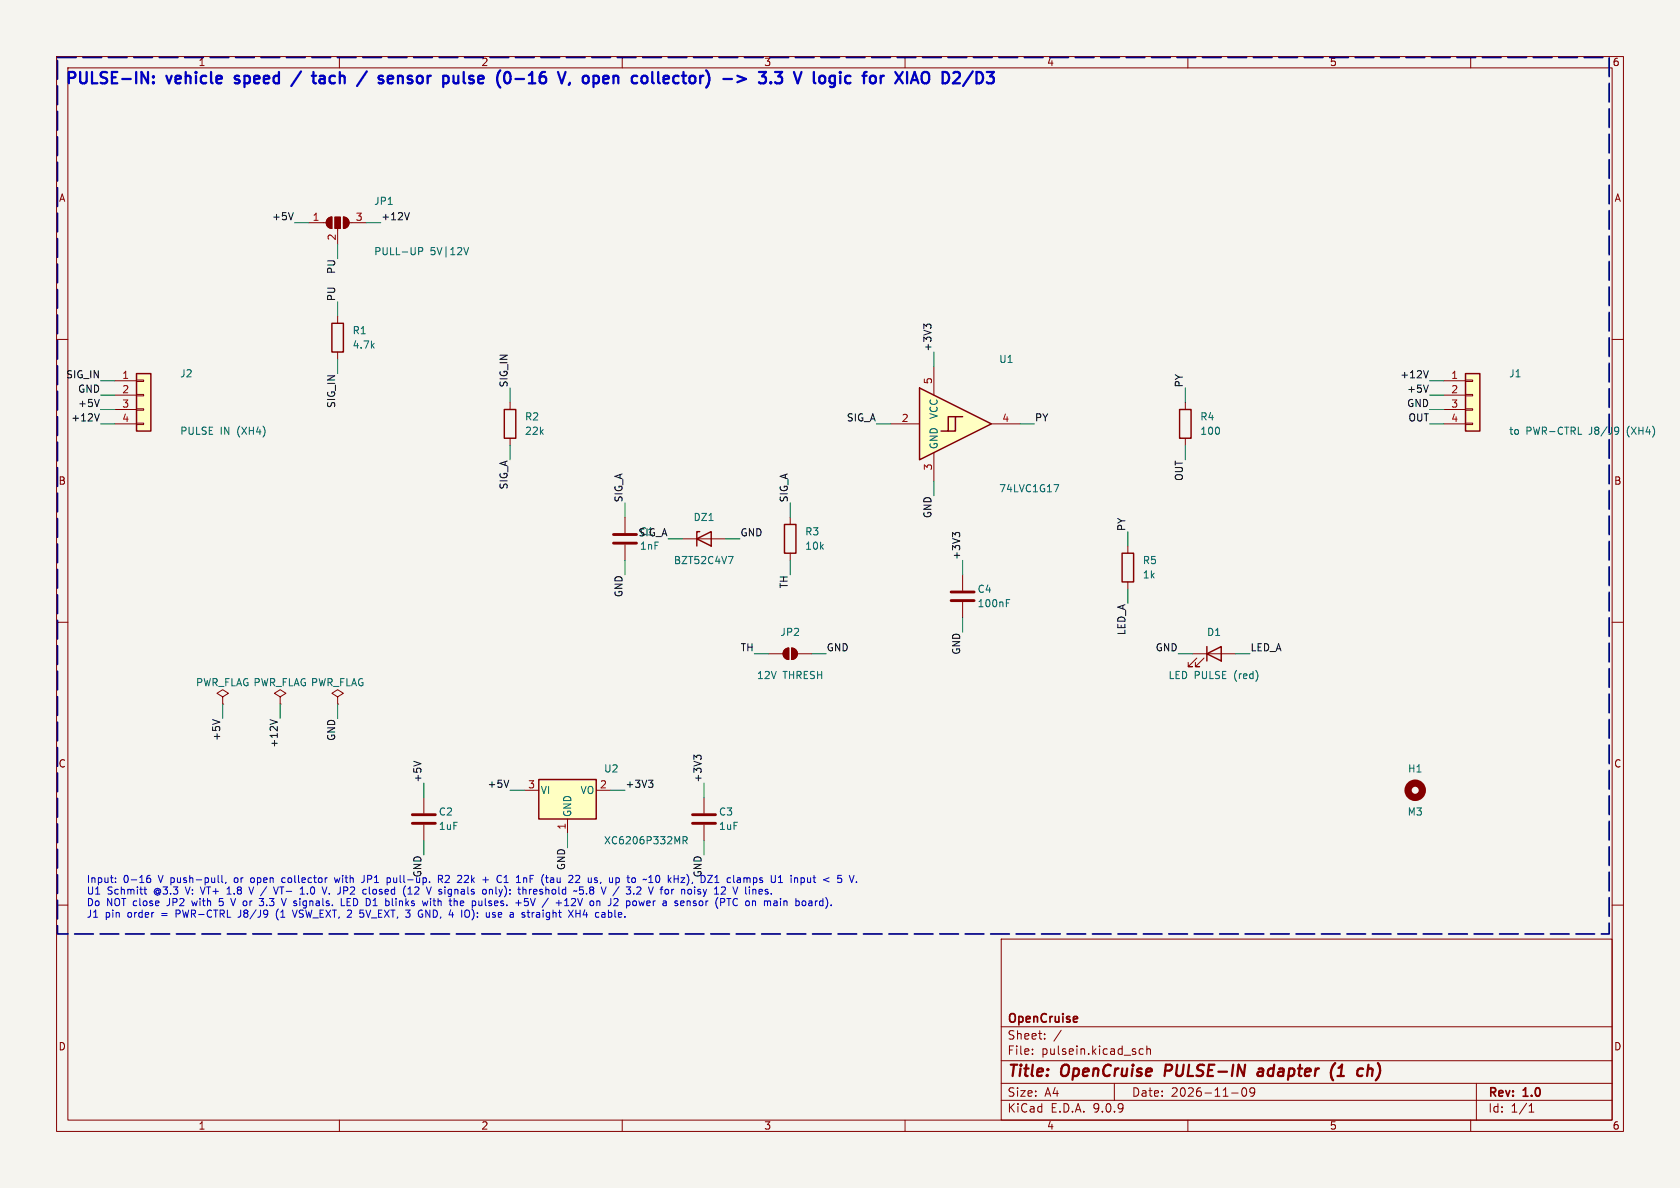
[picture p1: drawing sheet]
(kicad_sch (version 20250114) (generator "eeschema") (generator_version "9.0") (paper "A4")
 (title_block (title "OpenCruise PULSE-IN adapter (1 ch)") (date "2026-11-09") (rev "1.0") (company "OpenCruise"))
 (lib_symbols
(symbol "Connector_Generic:Conn_01x04"
 (pin_names
  (offset 1.016) (hide yes))
 (exclude_from_sim no)
 (in_bom yes)
 (on_board yes)
 (property "Reference" "J" (at 0 5.08 0) (effects (font (size 1.27 1.27))))
 (property "Value" "Conn_01x04" (at 0 -7.62 0) (effects (font (size 1.27 1.27))))
 (property "Footprint" "" (at 0 0 0) (effects (font (size 1.27 1.27)) (hide yes)))
 (property "Datasheet" "~" (at 0 0 0) (effects (font (size 1.27 1.27)) (hide yes)))
 (property "Description" "Generic connector, single row, 01x04, script generated (kicad-library-utils/schlib/autogen/connector/)" (at 0 0 0) (effects (font (size 1.27 1.27)) (hide yes)))
 (symbol "Conn_01x04_1_1"
  (rectangle (start -1.27 3.81) (end 1.27 -6.35) (stroke (width 0.254) (type default)) (fill (type background)))
  (rectangle (start -1.27 2.667) (end 0 2.413) (stroke (width 0.1524) (type default)) (fill (type none)))
  (rectangle (start -1.27 0.127) (end 0 -0.127) (stroke (width 0.1524) (type default)) (fill (type none)))
  (rectangle (start -1.27 -2.413) (end 0 -2.667) (stroke (width 0.1524) (type default)) (fill (type none)))
  (rectangle (start -1.27 -4.953) (end 0 -5.207) (stroke (width 0.1524) (type default)) (fill (type none)))
  (pin passive line (at -5.08 2.54 0) (length 3.81) (name "Pin_1" (effects (font (size 1.27 1.27)))) (number "1" (effects (font (size 1.27 1.27)))))
  (pin passive line (at -5.08 0 0) (length 3.81) (name "Pin_2" (effects (font (size 1.27 1.27)))) (number "2" (effects (font (size 1.27 1.27)))))
  (pin passive line (at -5.08 -2.54 0) (length 3.81) (name "Pin_3" (effects (font (size 1.27 1.27)))) (number "3" (effects (font (size 1.27 1.27)))))
  (pin passive line (at -5.08 -5.08 0) (length 3.81) (name "Pin_4" (effects (font (size 1.27 1.27)))) (number "4" (effects (font (size 1.27 1.27))))))
 (embedded_fonts no))
(symbol "Jumper:SolderJumper_3_Open"
 (pin_names
  (offset 0) (hide yes))
 (exclude_from_sim no)
 (in_bom no)
 (on_board yes)
 (property "Reference" "JP" (at -2.54 -2.54 0) (effects (font (size 1.27 1.27))))
 (property "Value" "SolderJumper_3_Open" (at 0 2.794 0) (effects (font (size 1.27 1.27))))
 (property "Footprint" "" (at 0 0 0) (effects (font (size 1.27 1.27)) (hide yes)))
 (property "Datasheet" "~" (at 0 0 0) (effects (font (size 1.27 1.27)) (hide yes)))
 (property "Description" "Solder Jumper, 3-pole, open" (at 0 0 0) (effects (font (size 1.27 1.27)) (hide yes)))
 (symbol "SolderJumper_3_Open_0_1"
  (polyline (pts (xy -2.54 0) (xy -2.032 0)) (stroke (width 0) (type default)) (fill (type none)))
  (polyline (pts (xy -1.016 1.016) (xy -1.016 -1.016)) (stroke (width 0) (type default)) (fill (type none)))
  (arc (start -1.016 -1.016) (mid -2.0276 0) (end -1.016 1.016) (stroke (width 0) (type default)) (fill (type none)))
  (arc (start -1.016 -1.016) (mid -2.0276 0) (end -1.016 1.016) (stroke (width 0) (type default)) (fill (type outline)))
  (rectangle (start -0.508 1.016) (end 0.508 -1.016) (stroke (width 0) (type default)) (fill (type outline)))
  (polyline (pts (xy 0 -1.27) (xy 0 -1.016)) (stroke (width 0) (type default)) (fill (type none)))
  (arc (start 1.016 1.016) (mid 2.0276 0) (end 1.016 -1.016) (stroke (width 0) (type default)) (fill (type none)))
  (arc (start 1.016 1.016) (mid 2.0276 0) (end 1.016 -1.016) (stroke (width 0) (type default)) (fill (type outline)))
  (polyline (pts (xy 1.016 1.016) (xy 1.016 -1.016)) (stroke (width 0) (type default)) (fill (type none)))
  (polyline (pts (xy 2.54 0) (xy 2.032 0)) (stroke (width 0) (type default)) (fill (type none))))
 (symbol "SolderJumper_3_Open_1_1"
  (pin passive line (at -5.08 0 0) (length 2.54) (name "A" (effects (font (size 1.27 1.27)))) (number "1" (effects (font (size 1.27 1.27)))))
  (pin passive line (at 0 -3.81 90) (length 2.54) (name "C" (effects (font (size 1.27 1.27)))) (number "2" (effects (font (size 1.27 1.27)))))
  (pin passive line (at 5.08 0 180) (length 2.54) (name "B" (effects (font (size 1.27 1.27)))) (number "3" (effects (font (size 1.27 1.27))))))
 (embedded_fonts no))
(symbol "Device:R"
 (pin_numbers (hide yes))
 (pin_names
  (offset 0))
 (exclude_from_sim no)
 (in_bom yes)
 (on_board yes)
 (property "Reference" "R" (at 2.032 0 90) (effects (font (size 1.27 1.27))))
 (property "Value" "R" (at 0 0 90) (effects (font (size 1.27 1.27))))
 (property "Footprint" "" (at -1.778 0 90) (effects (font (size 1.27 1.27)) (hide yes)))
 (property "Datasheet" "~" (at 0 0 0) (effects (font (size 1.27 1.27)) (hide yes)))
 (property "Description" "Resistor" (at 0 0 0) (effects (font (size 1.27 1.27)) (hide yes)))
 (symbol "R_0_1"
  (rectangle (start -1.016 -2.54) (end 1.016 2.54) (stroke (width 0.254) (type default)) (fill (type none))))
 (symbol "R_1_1"
  (pin passive line (at 0 3.81 270) (length 1.27) (name "~" (effects (font (size 1.27 1.27)))) (number "1" (effects (font (size 1.27 1.27)))))
  (pin passive line (at 0 -3.81 90) (length 1.27) (name "~" (effects (font (size 1.27 1.27)))) (number "2" (effects (font (size 1.27 1.27))))))
 (embedded_fonts no))
(symbol "Device:C"
 (pin_numbers (hide yes))
 (pin_names
  (offset 0.254))
 (exclude_from_sim no)
 (in_bom yes)
 (on_board yes)
 (property "Reference" "C" (at 0.635 2.54 0) (effects (font (size 1.27 1.27)) (justify left)))
 (property "Value" "C" (at 0.635 -2.54 0) (effects (font (size 1.27 1.27)) (justify left)))
 (property "Footprint" "" (at 0.9652 -3.81 0) (effects (font (size 1.27 1.27)) (hide yes)))
 (property "Datasheet" "~" (at 0 0 0) (effects (font (size 1.27 1.27)) (hide yes)))
 (property "Description" "Unpolarized capacitor" (at 0 0 0) (effects (font (size 1.27 1.27)) (hide yes)))
 (symbol "C_0_1"
  (polyline (pts (xy -2.032 0.762) (xy 2.032 0.762)) (stroke (width 0.508) (type default)) (fill (type none)))
  (polyline (pts (xy -2.032 -0.762) (xy 2.032 -0.762)) (stroke (width 0.508) (type default)) (fill (type none))))
 (symbol "C_1_1"
  (pin passive line (at 0 3.81 270) (length 2.794) (name "~" (effects (font (size 1.27 1.27)))) (number "1" (effects (font (size 1.27 1.27)))))
  (pin passive line (at 0 -3.81 90) (length 2.794) (name "~" (effects (font (size 1.27 1.27)))) (number "2" (effects (font (size 1.27 1.27))))))
 (embedded_fonts no))
(symbol "Device:D_Zener"
 (pin_numbers (hide yes))
 (pin_names
  (offset 1.016) (hide yes))
 (exclude_from_sim no)
 (in_bom yes)
 (on_board yes)
 (property "Reference" "D" (at 0 2.54 0) (effects (font (size 1.27 1.27))))
 (property "Value" "D_Zener" (at 0 -2.54 0) (effects (font (size 1.27 1.27))))
 (property "Footprint" "" (at 0 0 0) (effects (font (size 1.27 1.27)) (hide yes)))
 (property "Datasheet" "~" (at 0 0 0) (effects (font (size 1.27 1.27)) (hide yes)))
 (property "Description" "Zener diode" (at 0 0 0) (effects (font (size 1.27 1.27)) (hide yes)))
 (symbol "D_Zener_0_1"
  (polyline (pts (xy -1.27 -1.27) (xy -1.27 1.27) (xy -0.762 1.27)) (stroke (width 0.254) (type default)) (fill (type none)))
  (polyline (pts (xy 1.27 0) (xy -1.27 0)) (stroke (width 0) (type default)) (fill (type none)))
  (polyline (pts (xy 1.27 -1.27) (xy 1.27 1.27) (xy -1.27 0) (xy 1.27 -1.27)) (stroke (width 0.254) (type default)) (fill (type none))))
 (symbol "D_Zener_1_1"
  (pin passive line (at -3.81 0 0) (length 2.54) (name "K" (effects (font (size 1.27 1.27)))) (number "1" (effects (font (size 1.27 1.27)))))
  (pin passive line (at 3.81 0 180) (length 2.54) (name "A" (effects (font (size 1.27 1.27)))) (number "2" (effects (font (size 1.27 1.27))))))
 (embedded_fonts no))
(symbol "Jumper:SolderJumper_2_Open"
 (pin_numbers (hide yes))
 (pin_names
  (offset 0) (hide yes))
 (exclude_from_sim no)
 (in_bom no)
 (on_board yes)
 (property "Reference" "JP" (at 0 2.032 0) (effects (font (size 1.27 1.27))))
 (property "Value" "SolderJumper_2_Open" (at 0 -2.54 0) (effects (font (size 1.27 1.27))))
 (property "Footprint" "" (at 0 0 0) (effects (font (size 1.27 1.27)) (hide yes)))
 (property "Datasheet" "~" (at 0 0 0) (effects (font (size 1.27 1.27)) (hide yes)))
 (property "Description" "Solder Jumper, 2-pole, open" (at 0 0 0) (effects (font (size 1.27 1.27)) (hide yes)))
 (symbol "SolderJumper_2_Open_0_1"
  (polyline (pts (xy -0.254 1.016) (xy -0.254 -1.016)) (stroke (width 0) (type default)) (fill (type none)))
  (arc (start -0.254 -1.016) (mid -1.2656 0) (end -0.254 1.016) (stroke (width 0) (type default)) (fill (type none)))
  (arc (start -0.254 -1.016) (mid -1.2656 0) (end -0.254 1.016) (stroke (width 0) (type default)) (fill (type outline)))
  (arc (start 0.254 1.016) (mid 1.2656 0) (end 0.254 -1.016) (stroke (width 0) (type default)) (fill (type none)))
  (arc (start 0.254 1.016) (mid 1.2656 0) (end 0.254 -1.016) (stroke (width 0) (type default)) (fill (type outline)))
  (polyline (pts (xy 0.254 1.016) (xy 0.254 -1.016)) (stroke (width 0) (type default)) (fill (type none))))
 (symbol "SolderJumper_2_Open_1_1"
  (pin passive line (at -3.81 0 0) (length 2.54) (name "A" (effects (font (size 1.27 1.27)))) (number "1" (effects (font (size 1.27 1.27)))))
  (pin passive line (at 3.81 0 180) (length 2.54) (name "B" (effects (font (size 1.27 1.27)))) (number "2" (effects (font (size 1.27 1.27))))))
 (embedded_fonts no))
(symbol "74xGxx:74LVC1G17"
 (exclude_from_sim no)
 (in_bom yes)
 (on_board yes)
 (property "Reference" "U" (at 0 3.81 0) (effects (font (size 1.27 1.27)) (justify left)))
 (property "Value" "74LVC1G17" (at 0 -3.81 0) (effects (font (size 1.27 1.27)) (justify left)))
 (property "Footprint" "" (at -2.54 0 0) (effects (font (size 1.27 1.27)) (hide yes)))
 (property "Datasheet" "https://www.ti.com/lit/ds/symlink/sn74lvc1g17.pdf" (at 0 -6.35 0) (effects (font (size 1.27 1.27)) (justify left) (hide yes)))
 (property "Description" "Single Schmitt Buffer Gate, Low-Voltage CMOS" (at 0 0 0) (effects (font (size 1.27 1.27)) (hide yes)))
 (symbol "74LVC1G17_0_1"
  (polyline (pts (xy -7.62 6.35) (xy -7.62 -6.35) (xy 5.08 0) (xy -7.62 6.35)) (stroke (width 0.254) (type default)) (fill (type background)))
  (polyline (pts (xy -3.81 -1.27) (xy -2.54 -1.27) (xy -2.54 1.27) (xy -1.27 1.27)) (stroke (width 0.254) (type default)) (fill (type background)))
  (polyline (pts (xy -2.54 -1.27) (xy -1.27 -1.27) (xy -1.27 1.27) (xy 0 1.27)) (stroke (width 0.254) (type default)) (fill (type background))))
 (symbol "74LVC1G17_1_1"
  (pin input line (at -12.7 0 0) (length 5.08) (name "~" (effects (font (size 1.27 1.27)))) (number "2" (effects (font (size 1.27 1.27)))))
  (pin no_connect line (at -7.62 5.08 180) (length 5.08) (hide yes) (name "NC" (effects (font (size 1.27 1.27)))) (number "1" (effects (font (size 1.27 1.27)))))
  (pin power_in line (at -5.08 10.16 270) (length 5.08) (name "VCC" (effects (font (size 1.27 1.27)))) (number "5" (effects (font (size 1.27 1.27)))))
  (pin power_in line (at -5.08 -10.16 90) (length 5.08) (name "GND" (effects (font (size 1.27 1.27)))) (number "3" (effects (font (size 1.27 1.27)))))
  (pin output line (at 10.16 0 180) (length 5.08) (name "~" (effects (font (size 1.27 1.27)))) (number "4" (effects (font (size 1.27 1.27))))))
 (embedded_fonts no))
(symbol "Device:LED"
 (pin_numbers (hide yes))
 (pin_names
  (offset 1.016) (hide yes))
 (exclude_from_sim no)
 (in_bom yes)
 (on_board yes)
 (property "Reference" "D" (at 0 2.54 0) (effects (font (size 1.27 1.27))))
 (property "Value" "LED" (at 0 -2.54 0) (effects (font (size 1.27 1.27))))
 (property "Footprint" "" (at 0 0 0) (effects (font (size 1.27 1.27)) (hide yes)))
 (property "Datasheet" "~" (at 0 0 0) (effects (font (size 1.27 1.27)) (hide yes)))
 (property "Description" "Light emitting diode" (at 0 0 0) (effects (font (size 1.27 1.27)) (hide yes)))
 (property "Sim.Pins" "1=K 2=A" (at 0 0 0) (effects (font (size 1.27 1.27)) (hide yes)))
 (symbol "LED_0_1"
  (polyline (pts (xy -3.048 -0.762) (xy -4.572 -2.286) (xy -3.81 -2.286) (xy -4.572 -2.286) (xy -4.572 -1.524)) (stroke (width 0) (type default)) (fill (type none)))
  (polyline (pts (xy -1.778 -0.762) (xy -3.302 -2.286) (xy -2.54 -2.286) (xy -3.302 -2.286) (xy -3.302 -1.524)) (stroke (width 0) (type default)) (fill (type none)))
  (polyline (pts (xy -1.27 0) (xy 1.27 0)) (stroke (width 0) (type default)) (fill (type none)))
  (polyline (pts (xy -1.27 -1.27) (xy -1.27 1.27)) (stroke (width 0.254) (type default)) (fill (type none)))
  (polyline (pts (xy 1.27 -1.27) (xy 1.27 1.27) (xy -1.27 0) (xy 1.27 -1.27)) (stroke (width 0.254) (type default)) (fill (type none))))
 (symbol "LED_1_1"
  (pin passive line (at -3.81 0 0) (length 2.54) (name "K" (effects (font (size 1.27 1.27)))) (number "1" (effects (font (size 1.27 1.27)))))
  (pin passive line (at 3.81 0 180) (length 2.54) (name "A" (effects (font (size 1.27 1.27)))) (number "2" (effects (font (size 1.27 1.27))))))
 (embedded_fonts no))
(symbol "Regulator_Linear:XC6206PxxxMR"
 (property "Reference" "U" (at -3.81 3.175 0) (effects (font (size 1.27 1.27))))
 (property "Value" "XC6206PxxxMR" (at 0 3.175 0) (effects (font (size 1.27 1.27)) (justify left)))
 (property "Footprint" "Package_TO_SOT_SMD:SOT-23-3" (at 0 5.715 0) (effects (font (size 1.27 1.27)
    (italic yes)) (hide yes)))
 (property "Datasheet" "https://www.torexsemi.com/file/xc6206/XC6206.pdf" (at 0 0 0) (effects (font (size 1.27 1.27)) (hide yes)))
 (property "Description" "Positive 60-250mA Low Dropout Regulator, Fixed Output, SOT-23" (at 0 0 0) (effects (font (size 1.27 1.27)) (hide yes)))
 (pin_names
  (offset 0.254))
 (exclude_from_sim no)
 (in_bom yes)
 (on_board yes)
 (symbol "XC6206PxxxMR_0_1"
  (rectangle (start -5.08 1.905) (end 5.08 -5.08) (stroke (width 0.254) (type default)) (fill (type background))))
 (symbol "XC6206PxxxMR_1_1"
  (pin power_in line (at -7.62 0 0) (length 2.54) (name "VI" (effects (font (size 1.27 1.27)))) (number "3" (effects (font (size 1.27 1.27)))))
  (pin power_in line (at 0 -7.62 90) (length 2.54) (name "GND" (effects (font (size 1.27 1.27)))) (number "1" (effects (font (size 1.27 1.27)))))
  (pin power_out line (at 7.62 0 180) (length 2.54) (name "VO" (effects (font (size 1.27 1.27)))) (number "2" (effects (font (size 1.27 1.27))))))
 (embedded_fonts no))
(symbol "Mechanical:MountingHole"
 (pin_names
  (offset 1.016))
 (exclude_from_sim no)
 (in_bom no)
 (on_board yes)
 (property "Reference" "H" (at 0 5.08 0) (effects (font (size 1.27 1.27))))
 (property "Value" "MountingHole" (at 0 3.175 0) (effects (font (size 1.27 1.27))))
 (property "Footprint" "" (at 0 0 0) (effects (font (size 1.27 1.27)) (hide yes)))
 (property "Datasheet" "~" (at 0 0 0) (effects (font (size 1.27 1.27)) (hide yes)))
 (property "Description" "Mounting Hole without connection" (at 0 0 0) (effects (font (size 1.27 1.27)) (hide yes)))
 (symbol "MountingHole_0_1"
  (circle (center 0 0) (radius 1.27) (stroke (width 1.27) (type default)) (fill (type none))))
 (embedded_fonts no))
(symbol "power:PWR_FLAG"
 (power)
 (pin_numbers (hide yes))
 (pin_names
  (offset 0) (hide yes))
 (exclude_from_sim no)
 (in_bom yes)
 (on_board yes)
 (property "Reference" "#FLG" (at 0 1.905 0) (effects (font (size 1.27 1.27)) (hide yes)))
 (property "Value" "PWR_FLAG" (at 0 3.81 0) (effects (font (size 1.27 1.27))))
 (property "Footprint" "" (at 0 0 0) (effects (font (size 1.27 1.27)) (hide yes)))
 (property "Datasheet" "~" (at 0 0 0) (effects (font (size 1.27 1.27)) (hide yes)))
 (property "Description" "Special symbol for telling ERC where power comes from" (at 0 0 0) (effects (font (size 1.27 1.27)) (hide yes)))
 (symbol "PWR_FLAG_0_0"
  (pin power_out line (at 0 0 90) (length 0) (name "~" (effects (font (size 1.27 1.27)))) (number "1" (effects (font (size 1.27 1.27))))))
 (symbol "PWR_FLAG_0_1"
  (polyline (pts (xy 0 0) (xy 0 1.27) (xy -1.016 1.905) (xy 0 2.54) (xy 1.016 1.905) (xy 0 1.27)) (stroke (width 0) (type default)) (fill (type none))))
 (embedded_fonts no)))
(rectangle (start 10.16 10.16) (end 284.48 165.1) (stroke (width 0.3) (type dash) (color 0 0 132 1)) (fill (type none)))
(text "PULSE-IN: vehicle speed / tach / sensor pulse (0-16 V, open collector) -> 3.3 V logic for XIAO D2/D3" (exclude_from_sim no) (at 11.43 15.24 0) (effects (font (size 2.0 2.0) (bold yes)) (justify left bottom)))
(wire (pts (xy 255.27 67.31) (xy 252.73 67.31)) (stroke (width 0) (type default)))
(label "+12V" (at 252.73 67.31 180) (effects (font (size 1.27 1.27)) (justify right bottom)))
(wire (pts (xy 255.27 69.85) (xy 252.73 69.85)) (stroke (width 0) (type default)))
(label "+5V" (at 252.73 69.85 180) (effects (font (size 1.27 1.27)) (justify right bottom)))
(wire (pts (xy 255.27 72.39) (xy 252.73 72.39)) (stroke (width 0) (type default)))
(label "GND" (at 252.73 72.39 180) (effects (font (size 1.27 1.27)) (justify right bottom)))
(wire (pts (xy 255.27 74.93) (xy 252.73 74.93)) (stroke (width 0) (type default)))
(label "OUT" (at 252.73 74.93 180) (effects (font (size 1.27 1.27)) (justify right bottom)))
(symbol (lib_id "Connector_Generic:Conn_01x04") (at 260.35 69.85 0) (unit 1) (exclude_from_sim no) (in_bom yes) (on_board yes) (dnp no)
 (property "Reference" "J1" (at 266.7 66.04 0) (effects (font (size 1.27 1.27)) (justify left) ))
 (property "Value" "to PWR-CTRL J8/J9 (XH4)" (at 266.7 76.2 0) (effects (font (size 1.27 1.27)) (justify left) ))
 (property "Footprint" "Connector_JST:JST_XH_B4B-XH-A_1x04_P2.50mm_Vertical" (at 260.35 69.85 0) (effects (font (size 1.27 1.27))  (hide yes)))
 (property "Datasheet" "~" (at 260.35 69.85 0) (effects (font (size 1.27 1.27))  (hide yes)))
 (property "LCSC" "C144395" (at 260.35 69.85 0) (effects (font (size 1.27 1.27))  (hide yes)))
 (pin "1") (pin "2") (pin "3") (pin "4"))
(wire (pts (xy 20.32 67.31) (xy 17.78 67.31)) (stroke (width 0) (type default)))
(label "SIG_IN" (at 17.78 67.31 180) (effects (font (size 1.27 1.27)) (justify right bottom)))
(wire (pts (xy 20.32 69.85) (xy 17.78 69.85)) (stroke (width 0) (type default)))
(label "GND" (at 17.78 69.85 180) (effects (font (size 1.27 1.27)) (justify right bottom)))
(wire (pts (xy 20.32 72.39) (xy 17.78 72.39)) (stroke (width 0) (type default)))
(label "+5V" (at 17.78 72.39 180) (effects (font (size 1.27 1.27)) (justify right bottom)))
(wire (pts (xy 20.32 74.93) (xy 17.78 74.93)) (stroke (width 0) (type default)))
(label "+12V" (at 17.78 74.93 180) (effects (font (size 1.27 1.27)) (justify right bottom)))
(symbol (lib_id "Connector_Generic:Conn_01x04") (at 25.4 69.85 0) (unit 1) (exclude_from_sim no) (in_bom yes) (on_board yes) (dnp no)
 (property "Reference" "J2" (at 31.75 66.04 0) (effects (font (size 1.27 1.27)) (justify left) ))
 (property "Value" "PULSE IN (XH4)" (at 31.75 76.2 0) (effects (font (size 1.27 1.27)) (justify left) ))
 (property "Footprint" "Connector_JST:JST_XH_B4B-XH-A_1x04_P2.50mm_Vertical" (at 25.4 69.85 0) (effects (font (size 1.27 1.27))  (hide yes)))
 (property "Datasheet" "~" (at 25.4 69.85 0) (effects (font (size 1.27 1.27))  (hide yes)))
 (property "LCSC" "C144395" (at 25.4 69.85 0) (effects (font (size 1.27 1.27))  (hide yes)))
 (pin "1") (pin "2") (pin "3") (pin "4"))
(wire (pts (xy 54.61 39.37) (xy 52.07 39.37)) (stroke (width 0) (type default)))
(label "+5V" (at 52.07 39.37 180) (effects (font (size 1.27 1.27)) (justify right bottom)))
(wire (pts (xy 59.69 43.18) (xy 59.69 45.72)) (stroke (width 0) (type default)))
(label "PU" (at 59.69 45.72 270) (effects (font (size 1.27 1.27)) (justify right bottom)))
(wire (pts (xy 64.77 39.37) (xy 67.31 39.37)) (stroke (width 0) (type default)))
(label "+12V" (at 67.31 39.37 0) (effects (font (size 1.27 1.27)) (justify left bottom)))
(symbol (lib_id "Jumper:SolderJumper_3_Open") (at 59.69 39.37 0) (unit 1) (exclude_from_sim no) (in_bom yes) (on_board yes) (dnp no)
 (property "Reference" "JP1" (at 66.04 35.56 0) (effects (font (size 1.27 1.27)) (justify left) ))
 (property "Value" "PULL-UP 5V|12V" (at 66.04 44.45 0) (effects (font (size 1.27 1.27)) (justify left) ))
 (property "Footprint" "Jumper:SolderJumper-3_P1.3mm_Open_RoundedPad1.0x1.5mm" (at 59.69 39.37 0) (effects (font (size 1.27 1.27))  (hide yes)))
 (property "Datasheet" "~" (at 59.69 39.37 0) (effects (font (size 1.27 1.27))  (hide yes)))
 (pin "1") (pin "2") (pin "3"))
(wire (pts (xy 59.69 55.88) (xy 59.69 53.34)) (stroke (width 0) (type default)))
(label "PU" (at 59.69 53.34 90) (effects (font (size 1.27 1.27)) (justify left bottom)))
(wire (pts (xy 59.69 63.5) (xy 59.69 66.04)) (stroke (width 0) (type default)))
(label "SIG_IN" (at 59.69 66.04 270) (effects (font (size 1.27 1.27)) (justify right bottom)))
(symbol (lib_id "Device:R") (at 59.69 59.69 0) (unit 1) (exclude_from_sim no) (in_bom yes) (on_board yes) (dnp no)
 (property "Reference" "R1" (at 62.23 58.42 0) (effects (font (size 1.27 1.27)) (justify left) ))
 (property "Value" "4.7k" (at 62.23 60.96 0) (effects (font (size 1.27 1.27)) (justify left) ))
 (property "Footprint" "Resistor_SMD:R_0603_1608Metric" (at 59.69 59.69 0) (effects (font (size 1.27 1.27))  (hide yes)))
 (property "Datasheet" "~" (at 59.69 59.69 0) (effects (font (size 1.27 1.27))  (hide yes)))
 (property "LCSC" "C23162" (at 59.69 59.69 0) (effects (font (size 1.27 1.27))  (hide yes)))
 (pin "1") (pin "2"))
(wire (pts (xy 90.17 71.12) (xy 90.17 68.58)) (stroke (width 0) (type default)))
(label "SIG_IN" (at 90.17 68.58 90) (effects (font (size 1.27 1.27)) (justify left bottom)))
(wire (pts (xy 90.17 78.74) (xy 90.17 81.28)) (stroke (width 0) (type default)))
(label "SIG_A" (at 90.17 81.28 270) (effects (font (size 1.27 1.27)) (justify right bottom)))
(symbol (lib_id "Device:R") (at 90.17 74.93 0) (unit 1) (exclude_from_sim no) (in_bom yes) (on_board yes) (dnp no)
 (property "Reference" "R2" (at 92.71 73.66 0) (effects (font (size 1.27 1.27)) (justify left) ))
 (property "Value" "22k" (at 92.71 76.2 0) (effects (font (size 1.27 1.27)) (justify left) ))
 (property "Footprint" "Resistor_SMD:R_0603_1608Metric" (at 90.17 74.93 0) (effects (font (size 1.27 1.27))  (hide yes)))
 (property "Datasheet" "~" (at 90.17 74.93 0) (effects (font (size 1.27 1.27))  (hide yes)))
 (property "LCSC" "C31850" (at 90.17 74.93 0) (effects (font (size 1.27 1.27))  (hide yes)))
 (pin "1") (pin "2"))
(wire (pts (xy 110.49 91.44) (xy 110.49 88.9)) (stroke (width 0) (type default)))
(label "SIG_A" (at 110.49 88.9 90) (effects (font (size 1.27 1.27)) (justify left bottom)))
(wire (pts (xy 110.49 99.06) (xy 110.49 101.6)) (stroke (width 0) (type default)))
(label "GND" (at 110.49 101.6 270) (effects (font (size 1.27 1.27)) (justify right bottom)))
(symbol (lib_id "Device:C") (at 110.49 95.25 0) (unit 1) (exclude_from_sim no) (in_bom yes) (on_board yes) (dnp no)
 (property "Reference" "C1" (at 113.03 93.98 0) (effects (font (size 1.27 1.27)) (justify left) ))
 (property "Value" "1nF" (at 113.03 96.52 0) (effects (font (size 1.27 1.27)) (justify left) ))
 (property "Footprint" "Capacitor_SMD:C_0603_1608Metric" (at 110.49 95.25 0) (effects (font (size 1.27 1.27))  (hide yes)))
 (property "Datasheet" "~" (at 110.49 95.25 0) (effects (font (size 1.27 1.27))  (hide yes)))
 (property "LCSC" "C1588" (at 110.49 95.25 0) (effects (font (size 1.27 1.27))  (hide yes)))
 (pin "1") (pin "2"))
(wire (pts (xy 120.65 95.25) (xy 118.11 95.25)) (stroke (width 0) (type default)))
(label "SIG_A" (at 118.11 95.25 180) (effects (font (size 1.27 1.27)) (justify right bottom)))
(wire (pts (xy 128.27 95.25) (xy 130.81 95.25)) (stroke (width 0) (type default)))
(label "GND" (at 130.81 95.25 0) (effects (font (size 1.27 1.27)) (justify left bottom)))
(symbol (lib_id "Device:D_Zener") (at 124.46 95.25 0) (unit 1) (exclude_from_sim no) (in_bom yes) (on_board yes) (dnp no)
 (property "Reference" "DZ1" (at 124.46 91.44 0) (effects (font (size 1.27 1.27))  ))
 (property "Value" "BZT52C4V7" (at 124.46 99.06 0) (effects (font (size 1.27 1.27))  ))
 (property "Footprint" "Diode_SMD:D_SOD-123" (at 124.46 95.25 0) (effects (font (size 1.27 1.27))  (hide yes)))
 (property "Datasheet" "~" (at 124.46 95.25 0) (effects (font (size 1.27 1.27))  (hide yes)))
 (property "LCSC" "C173408" (at 124.46 95.25 0) (effects (font (size 1.27 1.27))  (hide yes)))
 (pin "1") (pin "2"))
(wire (pts (xy 139.7 91.44) (xy 139.7 88.9)) (stroke (width 0) (type default)))
(label "SIG_A" (at 139.7 88.9 90) (effects (font (size 1.27 1.27)) (justify left bottom)))
(wire (pts (xy 139.7 99.06) (xy 139.7 101.6)) (stroke (width 0) (type default)))
(label "TH" (at 139.7 101.6 270) (effects (font (size 1.27 1.27)) (justify right bottom)))
(symbol (lib_id "Device:R") (at 139.7 95.25 0) (unit 1) (exclude_from_sim no) (in_bom yes) (on_board yes) (dnp no)
 (property "Reference" "R3" (at 142.24 93.98 0) (effects (font (size 1.27 1.27)) (justify left) ))
 (property "Value" "10k" (at 142.24 96.52 0) (effects (font (size 1.27 1.27)) (justify left) ))
 (property "Footprint" "Resistor_SMD:R_0603_1608Metric" (at 139.7 95.25 0) (effects (font (size 1.27 1.27))  (hide yes)))
 (property "Datasheet" "~" (at 139.7 95.25 0) (effects (font (size 1.27 1.27))  (hide yes)))
 (property "LCSC" "C25804" (at 139.7 95.25 0) (effects (font (size 1.27 1.27))  (hide yes)))
 (pin "1") (pin "2"))
(wire (pts (xy 135.89 115.57) (xy 133.35 115.57)) (stroke (width 0) (type default)))
(label "TH" (at 133.35 115.57 180) (effects (font (size 1.27 1.27)) (justify right bottom)))
(wire (pts (xy 143.51 115.57) (xy 146.05 115.57)) (stroke (width 0) (type default)))
(label "GND" (at 146.05 115.57 0) (effects (font (size 1.27 1.27)) (justify left bottom)))
(symbol (lib_id "Jumper:SolderJumper_2_Open") (at 139.7 115.57 0) (unit 1) (exclude_from_sim no) (in_bom yes) (on_board yes) (dnp no)
 (property "Reference" "JP2" (at 139.7 111.76 0) (effects (font (size 1.27 1.27))  ))
 (property "Value" "12V THRESH" (at 139.7 119.38 0) (effects (font (size 1.27 1.27))  ))
 (property "Footprint" "Jumper:SolderJumper-2_P1.3mm_Open_RoundedPad1.0x1.5mm" (at 139.7 115.57 0) (effects (font (size 1.27 1.27))  (hide yes)))
 (property "Datasheet" "~" (at 139.7 115.57 0) (effects (font (size 1.27 1.27))  (hide yes)))
 (pin "1") (pin "2"))
(wire (pts (xy 157.48 74.93) (xy 154.94 74.93)) (stroke (width 0) (type default)))
(label "SIG_A" (at 154.94 74.93 180) (effects (font (size 1.27 1.27)) (justify right bottom)))
(wire (pts (xy 165.1 64.77) (xy 165.1 62.23)) (stroke (width 0) (type default)))
(label "+3V3" (at 165.1 62.23 90) (effects (font (size 1.27 1.27)) (justify left bottom)))
(wire (pts (xy 165.1 85.09) (xy 165.1 87.63)) (stroke (width 0) (type default)))
(label "GND" (at 165.1 87.63 270) (effects (font (size 1.27 1.27)) (justify right bottom)))
(wire (pts (xy 180.34 74.93) (xy 182.88 74.93)) (stroke (width 0) (type default)))
(label "PY" (at 182.88 74.93 0) (effects (font (size 1.27 1.27)) (justify left bottom)))
(symbol (lib_id "74xGxx:74LVC1G17") (at 170.18 74.93 0) (unit 1) (exclude_from_sim no) (in_bom yes) (on_board yes) (dnp no)
 (property "Reference" "U1" (at 176.53 63.5 0) (effects (font (size 1.27 1.27)) (justify left) ))
 (property "Value" "74LVC1G17" (at 176.53 86.36 0) (effects (font (size 1.27 1.27)) (justify left) ))
 (property "Footprint" "Package_TO_SOT_SMD:SOT-23-5" (at 170.18 74.93 0) (effects (font (size 1.27 1.27))  (hide yes)))
 (property "Datasheet" "https://www.ti.com/lit/ds/symlink/sn74lvc1g17.pdf" (at 170.18 74.93 0) (effects (font (size 1.27 1.27))  (hide yes)))
 (property "LCSC" "C151394" (at 170.18 74.93 0) (effects (font (size 1.27 1.27))  (hide yes)))
 (pin "2") (pin "1") (pin "5") (pin "3") (pin "4"))
(wire (pts (xy 170.18 101.6) (xy 170.18 99.06)) (stroke (width 0) (type default)))
(label "+3V3" (at 170.18 99.06 90) (effects (font (size 1.27 1.27)) (justify left bottom)))
(wire (pts (xy 170.18 109.22) (xy 170.18 111.76)) (stroke (width 0) (type default)))
(label "GND" (at 170.18 111.76 270) (effects (font (size 1.27 1.27)) (justify right bottom)))
(symbol (lib_id "Device:C") (at 170.18 105.41 0) (unit 1) (exclude_from_sim no) (in_bom yes) (on_board yes) (dnp no)
 (property "Reference" "C4" (at 172.72 104.14 0) (effects (font (size 1.27 1.27)) (justify left) ))
 (property "Value" "100nF" (at 172.72 106.68 0) (effects (font (size 1.27 1.27)) (justify left) ))
 (property "Footprint" "Capacitor_SMD:C_0603_1608Metric" (at 170.18 105.41 0) (effects (font (size 1.27 1.27))  (hide yes)))
 (property "Datasheet" "~" (at 170.18 105.41 0) (effects (font (size 1.27 1.27))  (hide yes)))
 (property "LCSC" "C14663" (at 170.18 105.41 0) (effects (font (size 1.27 1.27))  (hide yes)))
 (pin "1") (pin "2"))
(wire (pts (xy 209.55 71.12) (xy 209.55 68.58)) (stroke (width 0) (type default)))
(label "PY" (at 209.55 68.58 90) (effects (font (size 1.27 1.27)) (justify left bottom)))
(wire (pts (xy 209.55 78.74) (xy 209.55 81.28)) (stroke (width 0) (type default)))
(label "OUT" (at 209.55 81.28 270) (effects (font (size 1.27 1.27)) (justify right bottom)))
(symbol (lib_id "Device:R") (at 209.55 74.93 0) (unit 1) (exclude_from_sim no) (in_bom yes) (on_board yes) (dnp no)
 (property "Reference" "R4" (at 212.09 73.66 0) (effects (font (size 1.27 1.27)) (justify left) ))
 (property "Value" "100" (at 212.09 76.2 0) (effects (font (size 1.27 1.27)) (justify left) ))
 (property "Footprint" "Resistor_SMD:R_0603_1608Metric" (at 209.55 74.93 0) (effects (font (size 1.27 1.27))  (hide yes)))
 (property "Datasheet" "~" (at 209.55 74.93 0) (effects (font (size 1.27 1.27))  (hide yes)))
 (property "LCSC" "C22775" (at 209.55 74.93 0) (effects (font (size 1.27 1.27))  (hide yes)))
 (pin "1") (pin "2"))
(wire (pts (xy 199.39 96.52) (xy 199.39 93.98)) (stroke (width 0) (type default)))
(label "PY" (at 199.39 93.98 90) (effects (font (size 1.27 1.27)) (justify left bottom)))
(wire (pts (xy 199.39 104.14) (xy 199.39 106.68)) (stroke (width 0) (type default)))
(label "LED_A" (at 199.39 106.68 270) (effects (font (size 1.27 1.27)) (justify right bottom)))
(symbol (lib_id "Device:R") (at 199.39 100.33 0) (unit 1) (exclude_from_sim no) (in_bom yes) (on_board yes) (dnp no)
 (property "Reference" "R5" (at 201.93 99.06 0) (effects (font (size 1.27 1.27)) (justify left) ))
 (property "Value" "1k" (at 201.93 101.6 0) (effects (font (size 1.27 1.27)) (justify left) ))
 (property "Footprint" "Resistor_SMD:R_0603_1608Metric" (at 199.39 100.33 0) (effects (font (size 1.27 1.27))  (hide yes)))
 (property "Datasheet" "~" (at 199.39 100.33 0) (effects (font (size 1.27 1.27))  (hide yes)))
 (property "LCSC" "C21190" (at 199.39 100.33 0) (effects (font (size 1.27 1.27))  (hide yes)))
 (pin "1") (pin "2"))
(wire (pts (xy 210.82 115.57) (xy 208.28 115.57)) (stroke (width 0) (type default)))
(label "GND" (at 208.28 115.57 180) (effects (font (size 1.27 1.27)) (justify right bottom)))
(wire (pts (xy 218.44 115.57) (xy 220.98 115.57)) (stroke (width 0) (type default)))
(label "LED_A" (at 220.98 115.57 0) (effects (font (size 1.27 1.27)) (justify left bottom)))
(symbol (lib_id "Device:LED") (at 214.63 115.57 0) (unit 1) (exclude_from_sim no) (in_bom yes) (on_board yes) (dnp no)
 (property "Reference" "D1" (at 214.63 111.76 0) (effects (font (size 1.27 1.27))  ))
 (property "Value" "LED PULSE (red)" (at 214.63 119.38 0) (effects (font (size 1.27 1.27))  ))
 (property "Footprint" "LED_SMD:LED_0603_1608Metric" (at 214.63 115.57 0) (effects (font (size 1.27 1.27))  (hide yes)))
 (property "Datasheet" "~" (at 214.63 115.57 0) (effects (font (size 1.27 1.27))  (hide yes)))
 (property "LCSC" "C2286" (at 214.63 115.57 0) (effects (font (size 1.27 1.27))  (hide yes)))
 (pin "1") (pin "2"))
(wire (pts (xy 92.71 139.7) (xy 90.17 139.7)) (stroke (width 0) (type default)))
(label "+5V" (at 90.17 139.7 180) (effects (font (size 1.27 1.27)) (justify right bottom)))
(wire (pts (xy 100.33 147.32) (xy 100.33 149.86)) (stroke (width 0) (type default)))
(label "GND" (at 100.33 149.86 270) (effects (font (size 1.27 1.27)) (justify right bottom)))
(wire (pts (xy 107.95 139.7) (xy 110.49 139.7)) (stroke (width 0) (type default)))
(label "+3V3" (at 110.49 139.7 0) (effects (font (size 1.27 1.27)) (justify left bottom)))
(symbol (lib_id "Regulator_Linear:XC6206PxxxMR") (at 100.33 139.7 0) (unit 1) (exclude_from_sim no) (in_bom yes) (on_board yes) (dnp no)
 (property "Reference" "U2" (at 106.68 135.89 0) (effects (font (size 1.27 1.27)) (justify left) ))
 (property "Value" "XC6206P332MR" (at 106.68 148.59 0) (effects (font (size 1.27 1.27)) (justify left) ))
 (property "Footprint" "Package_TO_SOT_SMD:SOT-23" (at 100.33 139.7 0) (effects (font (size 1.27 1.27))  (hide yes)))
 (property "Datasheet" "https://www.torexsemi.com/file/xc6206/XC6206.pdf" (at 100.33 139.7 0) (effects (font (size 1.27 1.27))  (hide yes)))
 (property "LCSC" "C5446" (at 100.33 139.7 0) (effects (font (size 1.27 1.27))  (hide yes)))
 (pin "3") (pin "1") (pin "2"))
(wire (pts (xy 74.93 140.97) (xy 74.93 138.43)) (stroke (width 0) (type default)))
(label "+5V" (at 74.93 138.43 90) (effects (font (size 1.27 1.27)) (justify left bottom)))
(wire (pts (xy 74.93 148.59) (xy 74.93 151.13)) (stroke (width 0) (type default)))
(label "GND" (at 74.93 151.13 270) (effects (font (size 1.27 1.27)) (justify right bottom)))
(symbol (lib_id "Device:C") (at 74.93 144.78 0) (unit 1) (exclude_from_sim no) (in_bom yes) (on_board yes) (dnp no)
 (property "Reference" "C2" (at 77.47 143.51 0) (effects (font (size 1.27 1.27)) (justify left) ))
 (property "Value" "1uF" (at 77.47 146.05 0) (effects (font (size 1.27 1.27)) (justify left) ))
 (property "Footprint" "Capacitor_SMD:C_0603_1608Metric" (at 74.93 144.78 0) (effects (font (size 1.27 1.27))  (hide yes)))
 (property "Datasheet" "~" (at 74.93 144.78 0) (effects (font (size 1.27 1.27))  (hide yes)))
 (property "LCSC" "C15849" (at 74.93 144.78 0) (effects (font (size 1.27 1.27))  (hide yes)))
 (pin "1") (pin "2"))
(wire (pts (xy 124.46 140.97) (xy 124.46 138.43)) (stroke (width 0) (type default)))
(label "+3V3" (at 124.46 138.43 90) (effects (font (size 1.27 1.27)) (justify left bottom)))
(wire (pts (xy 124.46 148.59) (xy 124.46 151.13)) (stroke (width 0) (type default)))
(label "GND" (at 124.46 151.13 270) (effects (font (size 1.27 1.27)) (justify right bottom)))
(symbol (lib_id "Device:C") (at 124.46 144.78 0) (unit 1) (exclude_from_sim no) (in_bom yes) (on_board yes) (dnp no)
 (property "Reference" "C3" (at 127.0 143.51 0) (effects (font (size 1.27 1.27)) (justify left) ))
 (property "Value" "1uF" (at 127.0 146.05 0) (effects (font (size 1.27 1.27)) (justify left) ))
 (property "Footprint" "Capacitor_SMD:C_0603_1608Metric" (at 124.46 144.78 0) (effects (font (size 1.27 1.27))  (hide yes)))
 (property "Datasheet" "~" (at 124.46 144.78 0) (effects (font (size 1.27 1.27))  (hide yes)))
 (property "LCSC" "C15849" (at 124.46 144.78 0) (effects (font (size 1.27 1.27))  (hide yes)))
 (pin "1") (pin "2"))
(symbol (lib_id "Mechanical:MountingHole") (at 250.19 139.7 0) (unit 1) (exclude_from_sim no) (in_bom no) (on_board yes) (dnp no)
 (property "Reference" "H1" (at 250.19 135.89 0) (effects (font (size 1.27 1.27))  ))
 (property "Value" "M3" (at 250.19 143.51 0) (effects (font (size 1.27 1.27))  ))
 (property "Footprint" "MountingHole:MountingHole_3.2mm_M3" (at 250.19 139.7 0) (effects (font (size 1.27 1.27))  (hide yes)))
 (property "Datasheet" "~" (at 250.19 139.7 0) (effects (font (size 1.27 1.27))  (hide yes))))
(wire (pts (xy 39.37 124.46) (xy 39.37 127.0)) (stroke (width 0) (type default)))
(label "+5V" (at 39.37 127.0 270) (effects (font (size 1.27 1.27)) (justify right bottom)))
(symbol (lib_id "power:PWR_FLAG") (at 39.37 124.46 0) (unit 1) (exclude_from_sim no) (in_bom yes) (on_board yes) (dnp no)
 (property "Reference" "#FLG001" (at 39.37 121.46 0) (effects (font (size 1.27 1.27)) (hide yes)))
 (property "Value" "PWR_FLAG" (at 39.37 120.65 0) (effects (font (size 1.27 1.27))))
 (property "Footprint" "" (at 39.37 124.46 0) (effects (font (size 1.27 1.27)) (hide yes)))
 (property "Datasheet" "" (at 39.37 124.46 0) (effects (font (size 1.27 1.27)) (hide yes)))
 (pin "1"))
(wire (pts (xy 49.53 124.46) (xy 49.53 127.0)) (stroke (width 0) (type default)))
(label "+12V" (at 49.53 127.0 270) (effects (font (size 1.27 1.27)) (justify right bottom)))
(symbol (lib_id "power:PWR_FLAG") (at 49.53 124.46 0) (unit 1) (exclude_from_sim no) (in_bom yes) (on_board yes) (dnp no)
 (property "Reference" "#FLG002" (at 49.53 121.46 0) (effects (font (size 1.27 1.27)) (hide yes)))
 (property "Value" "PWR_FLAG" (at 49.53 120.65 0) (effects (font (size 1.27 1.27))))
 (property "Footprint" "" (at 49.53 124.46 0) (effects (font (size 1.27 1.27)) (hide yes)))
 (property "Datasheet" "" (at 49.53 124.46 0) (effects (font (size 1.27 1.27)) (hide yes)))
 (pin "1"))
(wire (pts (xy 59.69 124.46) (xy 59.69 127.0)) (stroke (width 0) (type default)))
(label "GND" (at 59.69 127.0 270) (effects (font (size 1.27 1.27)) (justify right bottom)))
(symbol (lib_id "power:PWR_FLAG") (at 59.69 124.46 0) (unit 1) (exclude_from_sim no) (in_bom yes) (on_board yes) (dnp no)
 (property "Reference" "#FLG003" (at 59.69 121.46 0) (effects (font (size 1.27 1.27)) (hide yes)))
 (property "Value" "PWR_FLAG" (at 59.69 120.65 0) (effects (font (size 1.27 1.27))))
 (property "Footprint" "" (at 59.69 124.46 0) (effects (font (size 1.27 1.27)) (hide yes)))
 (property "Datasheet" "" (at 59.69 124.46 0) (effects (font (size 1.27 1.27)) (hide yes)))
 (pin "1"))
(text "Input: 0-16 V push-pull, or open collector with JP1 pull-up. R2 22k + C1 1nF (tau 22 us, up to ~10 kHz), DZ1 clamps U1 input < 5 V.\nU1 Schmitt @3.3 V: VT+ 1.8 V / VT- 1.0 V. JP2 closed (12 V signals only): threshold ~5.8 V / 3.2 V for noisy 12 V lines.\nDo NOT close JP2 with 5 V or 3.3 V signals. LED D1 blinks with the pulses. +5V / +12V on J2 power a sensor (PTC on main board).\nJ1 pin order = PWR-CTRL J8/J9 (1 VSW_EXT, 2 5V_EXT, 3 GND, 4 IO): use a straight XH4 cable." (exclude_from_sim no) (at 15.24 154.94 0) (effects (font (size 1.27 1.27)) (justify left top)))
 (sheet_instances (path "" (page "1")))
 (embedded_fonts no))
